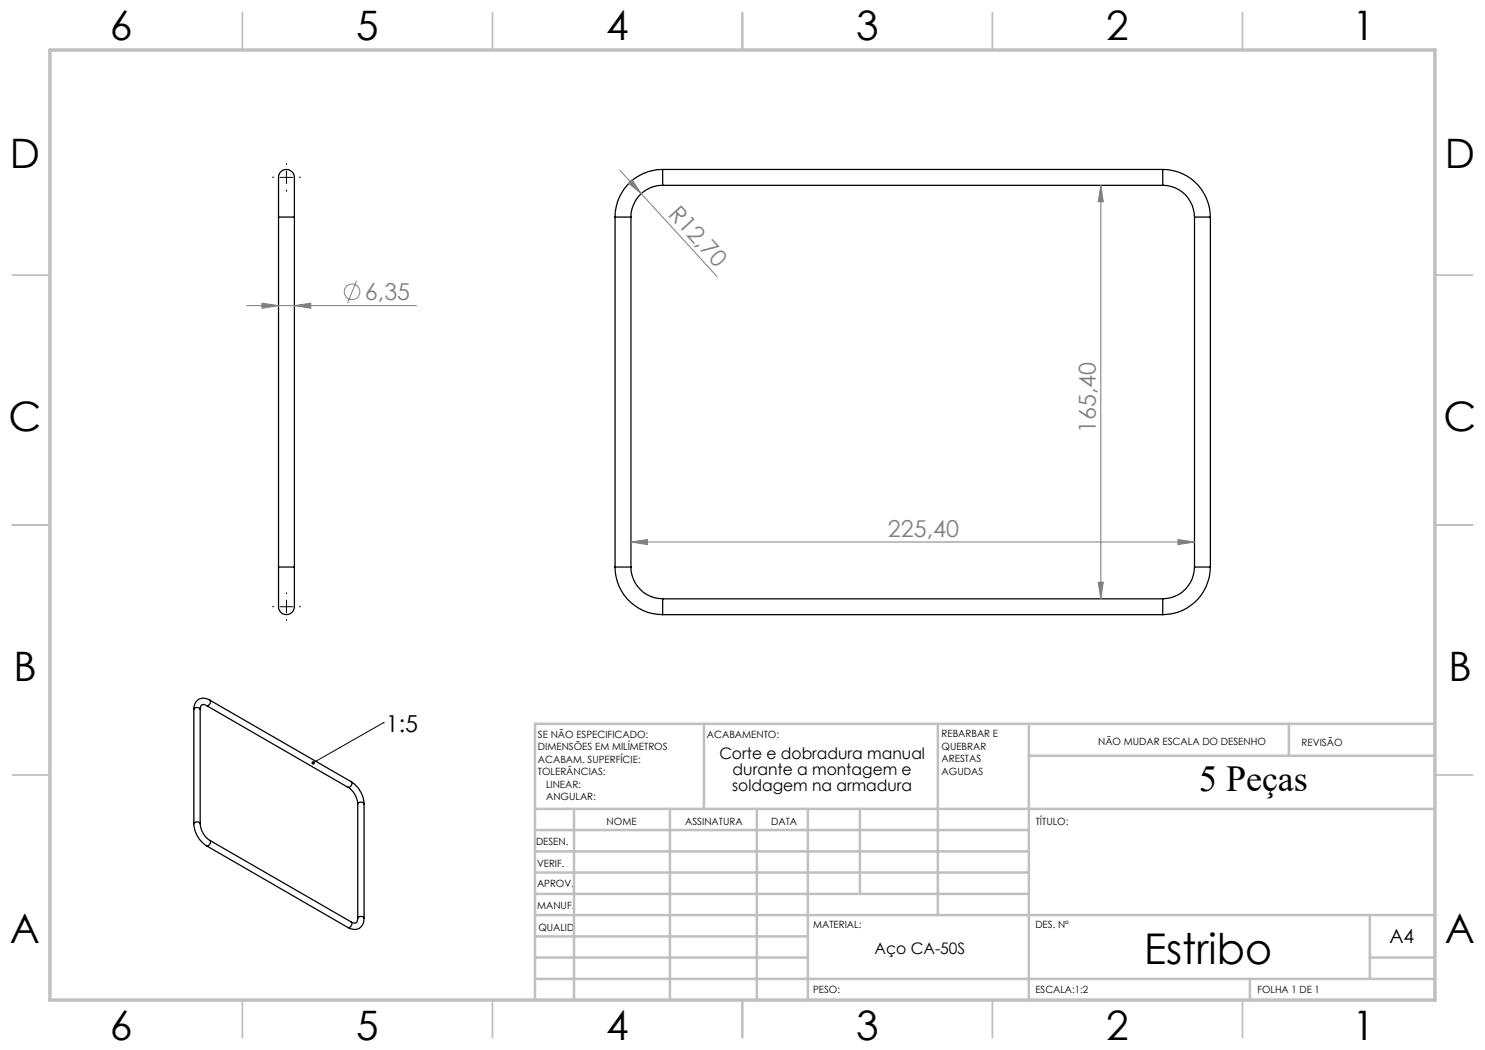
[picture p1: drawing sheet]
<svg xmlns="http://www.w3.org/2000/svg" width="297mm" height="210mm" viewBox="0 0 297 210" stroke-linecap="round" stroke-linejoin="round" font-family="sans-serif">
<g fill="none" stroke="#000" stroke-width=".25">
<path d="M132.5 37.1a6.3 6.3 0 0 0-6.3 6.3M132.5 33.9a9.5 9.5 0 0 0-9.5 9.5M132.5 33.9v3.2M132.5 33.9h100.1M132.5 37.1h100.1M232.6 37.1a6.3 6.3 0 0 1 6.3 6.3M232.6 33.9a9.5 9.5 0 0 1 9.5 9.5M232.6 33.9v3.2M55.7 43.4v-6.5a3.5 3.5 0 0 1 .5-2.5 1.65 1.65 0 0 1 1.9-.2 1.65 1.65 0 0 1 .8 1.8v7.4M55.7 43.4h3.2M55.7 43.4v70M58.9 43.4v70"/>
<path d="M123 43.4h3.2M123 43.4v70M126.2 43.4v70M238.9 43.4h3.2M238.9 43.4v70M242.1 43.4v70M55.7 113.4v6.5a3.6 3.6 0 0 0 .5 2.6 1.66 1.66 0 0 0 1.9 .2 1.66 1.66 0 0 0 .8-1.9v-7.4M55.7 113.4h3.2M123 113.4a9.5 9.5 0 0 0 9.5 9.5M123 113.4h3.2M126.2 113.4a6.4 6.4 0 0 0 6.3 6.4M132.5 119.8v3.1"/>
<path d="M132.5 119.8h100.1M232.6 119.8v3.1M238.9 113.4a6.4 6.4 0 0 1-6.3 6.4M238.9 113.4h3.2M242.1 113.4a9.5 9.5 0 0 1-9.5 9.5M132.5 122.9h100.1M38.8 141.9a.71 .71 0 0 1 1.2 0M38.8 141.9v22.8M40 141.9v22.8M41.3 141.1a.77 .77 0 0 0-.9-.1 .77 .77 0 0 0-.4 .9M41.3 141.1l28.3 16.4M42 140a1.99 1.99 0 0 0-2.2-.1 1.99 1.99 0 0 0-1 2"/>
<path d="M42 140a.74 .74 0 0 1-.7 1.1M42 140l28.2 16.3M69.6 157.5a4.1 4.1 0 0 1 1.9 3.3M70.2 156.3a5.8 5.8 0 0 1 2.6 4.5M70.2 156.3a.76 .76 0 0 1-.6 1.2M38.8 164.7a5.5 5.5 0 0 0 2.5 4.5M38.8 164.7a.75 .75 0 0 1 1.2 0M40 164.7l.2 1a4.2 4.2 0 0 0 1.8 2.4M41.3 169.2l28.3 16.3M42 168.1a.74 .74 0 0 1-.7 1.1M42 168.1l28.2 16.3M71.5 160.8a.75 .75 0 0 1 1.3 0"/>
<path d="M71.5 160.8v22.8M72.8 160.8v22.8M70.2 184.4a.76 .76 0 0 1-.6 1.1M71.5 183.6v.2a.74 .74 0 0 1-.4 .8 .74 .74 0 0 1-.9-.2M71.5 183.6a.75 .75 0 0 1 1.3 0M72.8 183.6a2 2 0 0 1-1 2.1 2 2 0 0 1-2.2-.2"/>
</g>
<g fill="none" stroke="#808080" stroke-width=".2">
<path d="M124 34l4.2 4.7M125.7 36.6l.7-.7 1.8 2.8zM128.2 38.7l15.2 16.6M220.2 37.1l.5 3.2h-1.1zM220.2 37.1v82.7M71.3 56.2l-1.8 4.4M49.4 61.1h33.9M52.4 60.6l3.3 .5-3.3 .6zM58.9 61.1l3.3-.5v1.1zM126.2 108.4l3.3-.5v1zM126.2 108.4h112.7M219.6 116.4h1.1l-.5 3.4z"/>
<path d="M235.6 107.9l3.3 .5-3.3 .5z"/>
<circle cx="70.4" cy="58.4" r="1.55"/>
</g>
<path d="M54.8 35.5h-.3M57.3 33v-.4M57.3 38v.3M59.8 35.5h.3M57.3 118.8v-.3M54.8 121.3h-.3M57.3 123.8v.4M59.8 121.3h.3" fill="none" stroke="#000" stroke-width=".2" stroke-dasharray="15.2 1.3 1.3 1.3" stroke-linecap="butt"/>
<path d="M56 35.5h2.5M57.3 34.2v2.5M56 121.3h2.5M57.3 120.1v2.5M76.7 144.6h.1M76.7 144.6l-14.1 8" fill="none" stroke="#000" stroke-width=".2"/>
<g fill="none" stroke="#c0c0c0" stroke-width=".35">
<path d="M48.5 2.5v7.5M98.5 2.5v7.5M148.5 2.5v7.5M198.5 2.5v7.5M248.5 2.5v7.5M2.5 55h7.5M287 55h7.5M2.5 105h7.5M287 105h7.5M2.5 155h7.5M287 155h7.5M48.5 200v7.5"/>
<path d="M98.5 200v7.5M148.5 200v7.5M198.5 200v7.5M248.5 200v7.5"/>
</g>
<g fill="none" stroke="#c0c0c0" stroke-width=".5">
<path d="M140.8 144.8v17M187.6 144.8v38.2M205.8 144.8v55.2M205.8 151.2h81.2M257.8 144.8v6.4M287 144.8h-180v55.2M107 161.8h180M107 178.8h98.8M107 174.5h98.8M107 170.3h98.8M107 166h98.8M114.8 161.8v38.2"/>
<path d="M134 161.8v38.2M151.4 161.8v38.2M161.6 161.8v38.2M172 161.8v17M107 195.8h180M107 191.5h54.6M107 187.3h54.6M107 183h180M250 195.8v4.2M274 191.5h13M274 183v12.8"/>
</g>
<path d="M10 10h277v190h-277z" fill="none" stroke="#c0c0c0" stroke-width=".7"/>
<path d="M62.4 152.4a.34 .34 0 0 1 .5-.1 .34 .34 0 0 1-.1 .6 .34 .34 0 0 1-.5-.2l.3-.1-.3 .1z" fill="#000"/>
<g fill="#808080">
<path d="M125.7 36.6l.7-.7 1.8 2.8z"/>
<path d="M126.2 108.4l3.3-.5v1zM235.6 107.9l3.3 .5-3.3 .5z"/>
<path d="M52.4 60.6l3.3 .5-3.3 .6zM58.9 61.1l3.3-.5v1.1z"/>
<path d="M219.6 116.4h1.1l-.5 3.4zM220.2 37.1l.5 3.2h-1.1z"/>
</g>
<text font-size="8.5" x="228.8" y="192.7">Estribo</text>
<g font-size="8.1">
<text x="22" y="8">6</text>
<text x="71.2" y="8">5</text>
<text x="121.2" y="8">4</text>
<text x="171.3" y="8">3</text>
<text x="221.3" y="8">2</text>
<text x="270.5" y="8">1</text>
<text x="2" y="33.6">D</text>
<text x="289" y="33.6">D</text>
<text x="1.7" y="86.1">C</text>
<text x="288.7" y="86.1">C</text>
<text x="2.7" y="136.1">B</text>
<text x="289.7" y="136.1">B</text>
<text x="2" y="188.6">A</text>
<text x="289" y="188.6">A</text>
<text x="22" y="208">6</text>
<text x="71.2" y="208">5</text>
<text x="121.2" y="208">4</text>
<text x="171.3" y="208">3</text>
<text x="221.3" y="208">2</text>
<text x="270.5" y="208">1</text>
</g>
<text font-size="7.3" x="239.8" y="158.1">5 Peças</text>
<g font-size="4.7" fill="#808080">
<text x="133.5" y="43" transform="rotate(48 133.5 43)">R12,70</text>
<text x="73" y="60.1">6,35</text>
<text x="219.2" y="86.6" transform="rotate(-90 219.2 86.6)">165,40</text>
<text x="177.6" y="107.4">225,40</text>
</g>
<text font-size="4.7" x="77.2" y="146.3">1:5</text>
<text font-size="3.9" x="277.9" y="188.5">A4</text>
<g font-size="3.2">
<text x="143.9" y="151.9">Corte e dobradura manual</text>
<text x="146.5" y="155">durante a montagem e</text>
<text x="146.4" y="158.2">soldagem na armadura</text>
<text x="174.9" y="190.9">Aço CA-50S</text>
</g>
<g font-size="2">
<text x="107.6" y="147.6">SE NÃO ESPECIFICADO:</text>
<text x="141.4" y="147.6">ACABAMENTO:</text>
<text x="188.3" y="147.5">REBARBAR E</text>
<text x="188.3" y="150">QUEBRAR</text>
<text x="219.6" y="149">NÃO MUDAR ESCALA DO DESENHO</text>
<text x="260.3" y="149.2">REVISÃO</text>
<text x="107.6" y="150.1">DIMENSÕES EM MILÍMETROS</text>
<text x="107.6" y="152.6">ACABAM. SUPERFÍCIE:</text>
<text x="107.6" y="155.1">TOLERÂNCIAS:</text>
<text x="188.3" y="152.5">ARESTAS</text>
<text x="188.3" y="155">AGUDAS</text>
<text x="109.2" y="157.6">LINEAR:</text>
<text x="109.2" y="160.1">ANGULAR:</text>
<text x="121.3" y="165">NOME</text>
<text x="137" y="164.9">ASSINATURA</text>
<text x="154.2" y="164.9">DATA</text>
<text x="207.2" y="164.9">TÍTULO:</text>
<text x="107.2" y="169.1">DESEN.</text>
<text x="107.4" y="173.3">VERIF.</text>
<text x="107.4" y="177.4">APROV.</text>
<text x="107.5" y="181.8">MANUF.</text>
<text x="162.7" y="185.5">MATERIAL:</text>
<text x="207.1" y="185.5">DES. Nº</text>
<text x="107.7" y="186.1">QUALID</text>
<text x="162.6" y="198.5">PESO:</text>
<text x="207.1" y="198.6">ESCALA:1:2</text>
<text x="251.5" y="198.6">FOLHA 1 DE 1</text>
</g>
</svg>
